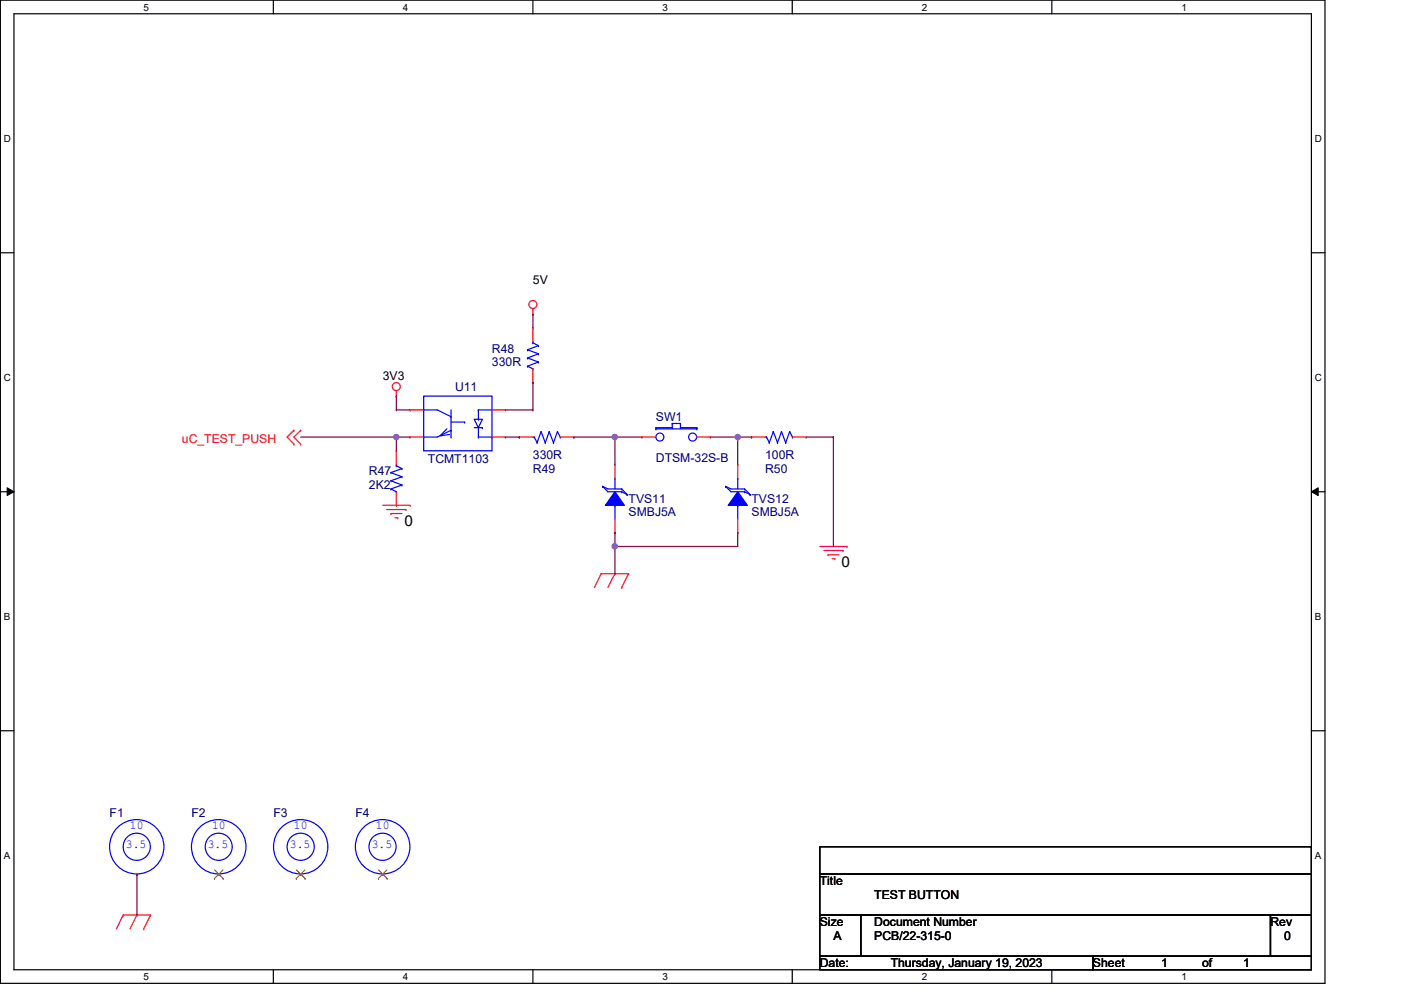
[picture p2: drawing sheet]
<svg xmlns="http://www.w3.org/2000/svg" width="297mm" height="210mm" viewBox="0 0 297 210" stroke-linecap="round" stroke-linejoin="round" font-family="sans-serif">
<path d="M.1 0h280.8v208.5h-280.8zM3 2.9h275v202.7h-275z" fill="none" stroke="#000" stroke-width=".25"/>
<g fill="#fff">
<path d="M30.4 .3h1.2v2.4h-1.2z"/>
<path d="M30.4 205.9h1.2v2.3h-1.2z"/>
</g>
<path d="M58 0v2.9M58 205.6v2.9" fill="none" stroke="#000" stroke-width=".25"/>
<g fill="#fff">
<path d="M85.4 .3h1.2v2.4h-1.2z"/>
<path d="M85.4 205.9h1.2v2.3h-1.2z"/>
</g>
<path d="M113 0v2.9M113 205.6v2.9" fill="none" stroke="#000" stroke-width=".25"/>
<g fill="#fff">
<path d="M140.5 .3h1.1v2.4h-1.1z"/>
<path d="M140.5 205.9h1.1v2.3h-1.1z"/>
</g>
<path d="M168 0v2.9M168 205.6v2.9" fill="none" stroke="#000" stroke-width=".25"/>
<g fill="#fff">
<path d="M195.4 .3h1.2v2.4h-1.2z"/>
<path d="M195.4 205.9h1.2v2.3h-1.2z"/>
</g>
<path d="M223 0v2.9M223 205.6v2.9" fill="none" stroke="#000" stroke-width=".25"/>
<g fill="#fff">
<path d="M250.5 .3h1.1v2.4h-1.1z"/>
<path d="M250.5 205.9h1.1v2.3h-1.1z"/>
<path d="M.8 28.2h1.5v2.4h-1.5z"/>
<path d="M278.8 28.2h1.4v2.4h-1.4z"/>
<path d="M.8 78.9h1.5v2.3h-1.5z"/>
<path d="M278.8 78.9h1.4v2.3h-1.4z"/>
</g>
<path d="M.1 53.6h2.9M278 53.6h2.9" fill="none" stroke="#000" stroke-width=".25"/>
<g fill="#fff">
<path d="M.8 129.6h1.4v2.3h-1.4z"/>
<path d="M278.8 129.6h1.3v2.3h-1.3z"/>
</g>
<path d="M.1 104.3h2.9M278 104.3h2.9" fill="none" stroke="#000" stroke-width=".25"/>
<path d="M1.5 103.4l1.5 .9-1.5 .8zM278 104.3l1.5-.9v1.7z" fill="#000"/>
<path d="M1.5 103.4l1.5 .9-1.5 .8zM278 104.3l1.5-.9v1.7z" fill="none" stroke="#000" stroke-width=".21"/>
<g fill="#fff">
<path d="M.8 180.3h1.4v2.3h-1.4z"/>
<path d="M278.8 180.3h1.3v2.3h-1.3z"/>
</g>
<path d="M.1 154.9h2.9M278 154.9h2.9M173.8 179.5h104.2v5.8h-104.2zM173.8 185.3h104.2v8.7h-104.2zM173.8 194h8.7v8.7h-8.7zM182.5 194h86.9v8.7h-86.9zM269.4 194h8.6v8.7h-8.6zM173.8 202.7h57.9v2.9h-57.9zM231.7 202.7h46.3v2.9h-46.3z" fill="none" stroke="#000" stroke-width=".25"/>
<g fill="none" stroke="#f00" stroke-width=".25">
<path d="M113 66.6h.1M113 65.4v1.2M62.3 91.2h.1M62.3 94.1h.1M62.3 91.2l-1.4 1.5 1.4 1.4M63.8 91.2h.1M63.8 94.1h.1M63.8 91.2l-1.5 1.5 1.5 1.4M84 84h.1M84 82.8v1.2M110.1 92.7h.1M110.1 92.7h2.9"/>
<path d="M118.8 92.7h2.9M121.7 92.7h.1M81.1 107.1h5.8M82 108h4.1M82.9 108.9h.1M82.9 108.9h2.3M83.7 109.8h.6M84.3 109.8h.1M86.1 108h.1M86.9 107.1h.1M173.8 115.9h5.8M174.7 116.7h4"/>
<path d="M175.6 117.6h.1M175.6 117.6h2.2M176.4 118.4h.6M177 118.4h.1M178.7 116.7h.1M179.6 115.9h.1M127.5 121.6h.1M127.5 121.6l-1.5 2.9M127.5 121.6h5.8M130.4 121.6h.1M130.4 121.6l-1.5 2.9M131.8 124.5h.1"/>
<path d="M133.3 121.6h.1M133.3 121.6l-1.5 2.9M26.1 194h.1M26.1 194l-1.4 2.9M26.1 194h5.8M29 194h.1M29 194l-1.4 2.9M30.5 196.9h.1M31.9 194h.1M31.9 194l-1.4 2.9"/>
<circle cx="113" cy="64.6" r=".85"/>
<circle cx="84" cy="82" r=".85"/>
</g>
<g fill="none" stroke="#00f" stroke-width=".25">
<path d="M113 92.7h.3M113.3 92.7h.1M113.3 92.7l.6 1.2M113.9 93.9h.1M114.7 91.5h.1M114.7 91.5l-.8 2.4M114.7 91.5l.9 2.4M115.6 93.9h.1M116.5 91.5h.1M116.5 91.5l-.9 2.4M116.5 91.5l.8 2.4M117.3 93.9h.1"/>
<path d="M118.2 91.5h.1M118.2 91.5l-.9 2.4M118.2 91.5l.6 1.2M118.8 92.7h.1M153.8 103.1h.1M153.8 103.1l1.2 1.2h2.9M153.8 103.1l1.2 .6h2.9M156.4 101.4h.1M156.4 107.1h.1M156.4 101.4v2.3M156.4 107.1v3M157.9 104.3h.1"/>
<path d="M157.9 103.7h.1M157.9 103.7l1.1 1.2M157.9 104.3l1.1 .6M159 104.9h.1"/>
</g>
<path d="M156.4 104.3l2.1 2.8h-4.1z" fill-rule="evenodd" fill="#00f"/>
<g fill="none" stroke="#00f" stroke-width=".25">
<path d="M111.8 74.2h.1M111.8 75.9h.1M111.8 77.6h.1M111.8 74.2l2.4 .8M111.8 75.9l2.4 .9M111.8 77.6l1.2 .6M113 78.2h.1M113 72.7h.1M113 72.7l1.2 .6M113 72.4v.3M114.2 73.3h.1M114.2 75h.1"/>
<path d="M114.2 76.8h.1M114.2 73.3l-2.4 .9M114.2 75l-2.4 .9M114.2 76.8l-2.4 .8M89.8 84h14.5v11.6h-14.5zM89.8 86.9h.1M89.8 92.7h.1M89.8 86.9h2.9l2.9 1.4M94.7 90.9l-1.4 1.5 2-.3M95.6 92.7h.1M95.6 91.2h.1M95.6 88.3h.1"/>
<path d="M95.6 86.9v5.8M95.6 91.2l-2.9 1.5h-2.9M95.6 89.5h2.9M98.5 89.5h.1M100.5 88.9h1.8l-.9 1.8zM100.5 90.7h1.8M101.4 92.7h.1M101.4 88.9h.1M101.4 86.9h.1M101.4 92.7h2.9M101.4 86.9v2M101.4 90.7v2"/>
<path d="M101.4 86.9h2.9M102.3 90.7h.1M104.3 92.7h.1M139.1 90.7h.1M139.1 90.9h.1M139.1 90.7h3.4M139.1 90.9h8.6M139.1 90.7v.2M142.5 89.8h.1M142.5 90.7h.1M142.5 89.8h1.8M142.5 89.8v.9"/>
<path d="M144.3 90.7h.1M144.3 89.8h.1M144.3 90.7h3.4M144.3 89.8v.9M147.7 90.9h.1M147.7 90.7h.1M147.7 90.7v.2M162.2 92.7h.3M162.5 92.7h.1M162.5 92.7l.6 1.2M163.1 93.9h.1M164 91.5h.1"/>
<path d="M164 91.5l-.9 2.4M164 91.5l.8 2.4M164.8 93.9h.1M165.7 91.5h.1M165.7 91.5l-.9 2.4M165.7 91.5l.9 2.4M166.6 93.9h.1M167.4 91.5h.1M167.4 91.5l-.8 2.4M167.4 91.5l.6 1.2M168 92.7h.1M127.8 103.1h.1"/>
<path d="M127.8 103.1l1.1 1.2h2.9M127.8 103.1l1.1 .6h2.9M130.4 101.4h.1M130.4 107.1h.1M130.4 101.4v2.3M130.4 107.1v3M131.8 104.3h.1M131.8 103.7h.1M131.8 103.7l1.2 1.2M131.8 104.3l1.2 .6M133 104.9h.1M156.4 104.3l2.1 2.8h-4.1z"/>
<circle cx="139.9" cy="92.7" r=".85"/>
<circle cx="146.8" cy="92.7" r=".85"/>
<circle cx="29" cy="179.5" r="5.8"/>
<circle cx="29" cy="179.5" r="2.88"/>
<circle cx="46.4" cy="179.5" r="2.87"/>
<circle cx="46.4" cy="179.5" r="5.8"/>
<circle cx="63.7" cy="179.5" r="5.8"/>
<circle cx="63.7" cy="179.5" r="2.88"/>
<circle cx="81.1" cy="179.5" r="2.88"/>
<circle cx="81.1" cy="179.5" r="5.8"/>
</g>
<g fill="none" stroke="#f00" stroke-width=".25">
<path d="M113 69.5h.1M113 69.5v2.9M113 78.2v2.9M86.9 92.7h.1M86.9 86.9h.1M86.9 86.9h2.9M86.9 92.7h2.9M104.3 86.9h2.9M104.3 92.7h2.9M107.2 86.9h.1M107.2 92.7h.1M113 81.1h.1"/>
<path d="M136.1 92.7h.1M136.1 92.7h3M147.7 92.7h2.9M150.6 92.7h.1M156.4 98.5h.1M156.4 98.5v2.9M159.3 92.7h.1M159.3 92.7h2.9M168 92.7h2.9M170.9 92.7h.1M156.4 112.9h.1M156.4 110.1v2.8"/>
<path d="M29 185.3h.1M46.4 185.3h.1M63.8 185.3h.1M81.1 185.3h.1"/>
</g>
<path d="M45.5 186.3h.1M45.5 184.4l1.8 1.9M47.3 184.4l-1.8 1.9M47.3 186.3h.1M62.8 186.3h.1M62.9 184.4l1.8 1.9M64.6 184.4l-1.8 1.9M64.7 186.3h.1M80.2 186.3h.1M80.3 184.4l1.8 1.9M82 184.4l-1.8 1.9M82.1 186.3h.1" fill="none" stroke="#804000" stroke-width=".21"/>
<path d="M130.4 104.3l2 2.8h-4z" fill-rule="evenodd" fill="#00f"/>
<g fill="none" stroke="#00f" stroke-width=".25">
<path d="M84 98.8h.1M84 98.8l1.2 .6M84 98.5v.3M85.2 99.4h.1M85.2 99.4l-2.3 .8M82.9 100.2h.1M82.9 101.9h.1M82.9 103.7h.1M82.9 100.2l2.3 .9M82.9 101.9l2.3 .9M82.9 103.7l1.1 .6M84 104.3h.1"/>
<path d="M85.2 101.1h.1M85.2 102.8h.1M85.2 101.1l-2.3 .8M85.2 102.8l-2.3 .9M130.4 104.3l2 2.8h-4z"/>
</g>
<path d="M84 95.6h.1M84 95.6v2.9M130.4 98.5h.1M130.4 98.5v2.9M84 107.1h.1M84 104.3v2.8M130.4 112.9h.1M130.4 110.1v2.8" fill="none" stroke="#f00" stroke-width=".25"/>
<path d="M63.8 92.7h20.2M84 84h.1M84 86.9h.1M84 92.7h.1M84 84v2.9M84 86.9h2.9" fill="none" stroke="#800040" stroke-width=".25"/>
<circle cx="84" cy="92.7" r=".56" fill="#f0f"/>
<circle cx="84" cy="92.7" r=".56" fill="none" stroke="#f0f" stroke-width=".25"/>
<path d="M84 92.7h.1M84 92.7h2.9M84 92.7v2.9M130.4 92.7h.1M130.4 92.7v5.8M176.7 92.7h.1M176.7 92.7v23.2" fill="none" stroke="#800040" stroke-width=".25"/>
<circle cx="130.3" cy="92.7" r=".56" fill="#f0f"/>
<circle cx="130.3" cy="92.7" r=".56" fill="none" stroke="#f0f" stroke-width=".25"/>
<g fill="none" stroke="#800040" stroke-width=".25">
<path d="M113 66.6h.1M113 66.6v2.9M107.2 92.7h2.9M107.2 86.9h5.8M110.1 92.7h.1M113 86.9h.1M113 81.1h.1M113 81.1v5.8M121.7 92.7h.1M121.7 92.7h14.4M130.4 92.7h.1M150.6 92.7h5.8"/>
<path d="M156.4 92.7h.1M170.9 92.7h5.8M176.7 92.7h.1M130.4 112.9h.1M130.4 112.9v3"/>
</g>
<circle cx="156.4" cy="92.7" r=".56" fill="#f0f"/>
<circle cx="156.4" cy="92.7" r=".56" fill="none" stroke="#f0f" stroke-width=".25"/>
<path d="M156.4 92.7h.1M156.4 92.7v5.8M156.4 92.7h2.9M159.3 92.7h.1M130.4 115.9h.1M130.4 115.9h26" fill="none" stroke="#800040" stroke-width=".25"/>
<circle cx="130.3" cy="115.8" r=".56" fill="#f0f"/>
<circle cx="130.3" cy="115.8" r=".56" fill="none" stroke="#f0f" stroke-width=".25"/>
<path d="M130.4 115.9h.1M130.4 115.9v5.7M156.4 112.9h.1M156.4 112.9v3M29 185.3h.1M29 185.3v8.7" fill="none" stroke="#800040" stroke-width=".25"/>
<circle cx="84" cy="92.7" r=".56" fill="#f0f"/>
<circle cx="84" cy="92.7" r=".56" fill="none" stroke="#f0f" stroke-width=".25"/>
<circle cx="130.3" cy="92.7" r=".56" fill="#f0f"/>
<circle cx="130.3" cy="92.7" r=".56" fill="none" stroke="#f0f" stroke-width=".25"/>
<circle cx="156.4" cy="92.7" r=".56" fill="#f0f"/>
<circle cx="156.4" cy="92.7" r=".56" fill="none" stroke="#f0f" stroke-width=".25"/>
<circle cx="130.3" cy="115.8" r=".56" fill="#f0f"/>
<circle cx="130.3" cy="115.8" r=".56" fill="none" stroke="#f0f" stroke-width=".25"/>
<g font-size="3.2">
<text x="85.8" y="111.5">0</text>
<text x="178.4" y="120.1">0</text>
</g>
<g font-size="2.6">
<text x="113" y="60.3">5V</text>
<text x="81.1" y="80.5">3V3</text>
<text x="173.8" y="187.7">Title</text>
<text x="185.4" y="190.6">TEST BUTTON</text>
<text x="173.8" y="196.3">Size</text>
<text x="185.4" y="196.3">Document Number</text>
<text x="269.4" y="196.3">Rev</text>
<text x="176.7" y="199.3">A</text>
<text x="185.4" y="199.3">PCB/22-315-0</text>
<text x="272.2" y="199.3">0</text>
<text x="173.8" y="205.1">Date:</text>
<text x="188.8" y="205.1">Thursday, January 19, 2023</text>
<text x="231.7" y="205.1">Sheet</text>
<text x="246.2" y="205.1">1</text>
<text x="254.9" y="205.1">of</text>
<text x="263.6" y="205.1">1</text>
</g>
<g font-size="2.6" fill="#000080">
<text x="104.3" y="74.8">R48</text>
<text x="104.3" y="77.6">330R</text>
<text x="96.5" y="82.8">U11</text>
<text x="139.1" y="89.2">SW1</text>
<text x="78.2" y="100.8">R47</text>
<text x="90.7" y="98.2">TCMT1103</text>
<text x="113" y="100.2">R49</text>
<text x="113" y="97.3">330R</text>
<text x="139.1" y="97.9">DTSM-32S-B</text>
<text x="162.2" y="100.2">R50</text>
<text x="162.2" y="97.3">100R</text>
<text x="78.2" y="103.7">2K2</text>
<text x="133.3" y="106.6">TVS11</text>
<text x="159.3" y="106.6">TVS12</text>
<text x="133.3" y="109.5">SMBJ5A</text>
<text x="159.3" y="109.5">SMBJ5A</text>
<text x="23.2" y="173.2">F1</text>
<text x="40.6" y="173.2">F2</text>
<text x="58" y="173.2">F3</text>
<text x="75.4" y="173.2">F4</text>
</g>
<text font-size="2.6" fill="#f00" x="38.6" y="93.9">uC_TEST_PUSH</text>
<g font-size="2.6" fill="#00f">
<text x="26.7" y="179.9">3.5</text>
<text x="27.6" y="175.9">10</text>
<text x="44.1" y="179.9">3.5</text>
<text x="45" y="175.9">10</text>
<text x="61.5" y="179.9">3.5</text>
<text x="62.3" y="175.9">10</text>
<text x="78.8" y="179.9">3.5</text>
<text x="79.7" y="175.9">10</text>
</g>
<g font-size="2.1">
<text x="30.4" y="2.2">5</text>
<text x="85.4" y="2.2">4</text>
<text x="140.5" y="2.2">3</text>
<text x="195.4" y="2.2">2</text>
<text x="250.5" y="2.2">1</text>
<text x=".8" y="30.1">D</text>
<text x="278.8" y="30.1">D</text>
<text x=".8" y="80.8">C</text>
<text x="278.8" y="80.8">C</text>
<text x=".8" y="131.5">B</text>
<text x="278.8" y="131.5">B</text>
<text x=".8" y="182.2">A</text>
<text x="278.8" y="182.2">A</text>
<text x="30.4" y="207.8">5</text>
<text x="85.4" y="207.8">4</text>
<text x="140.5" y="207.8">3</text>
<text x="195.4" y="207.8">2</text>
<text x="250.5" y="207.8">1</text>
</g>
</svg>
